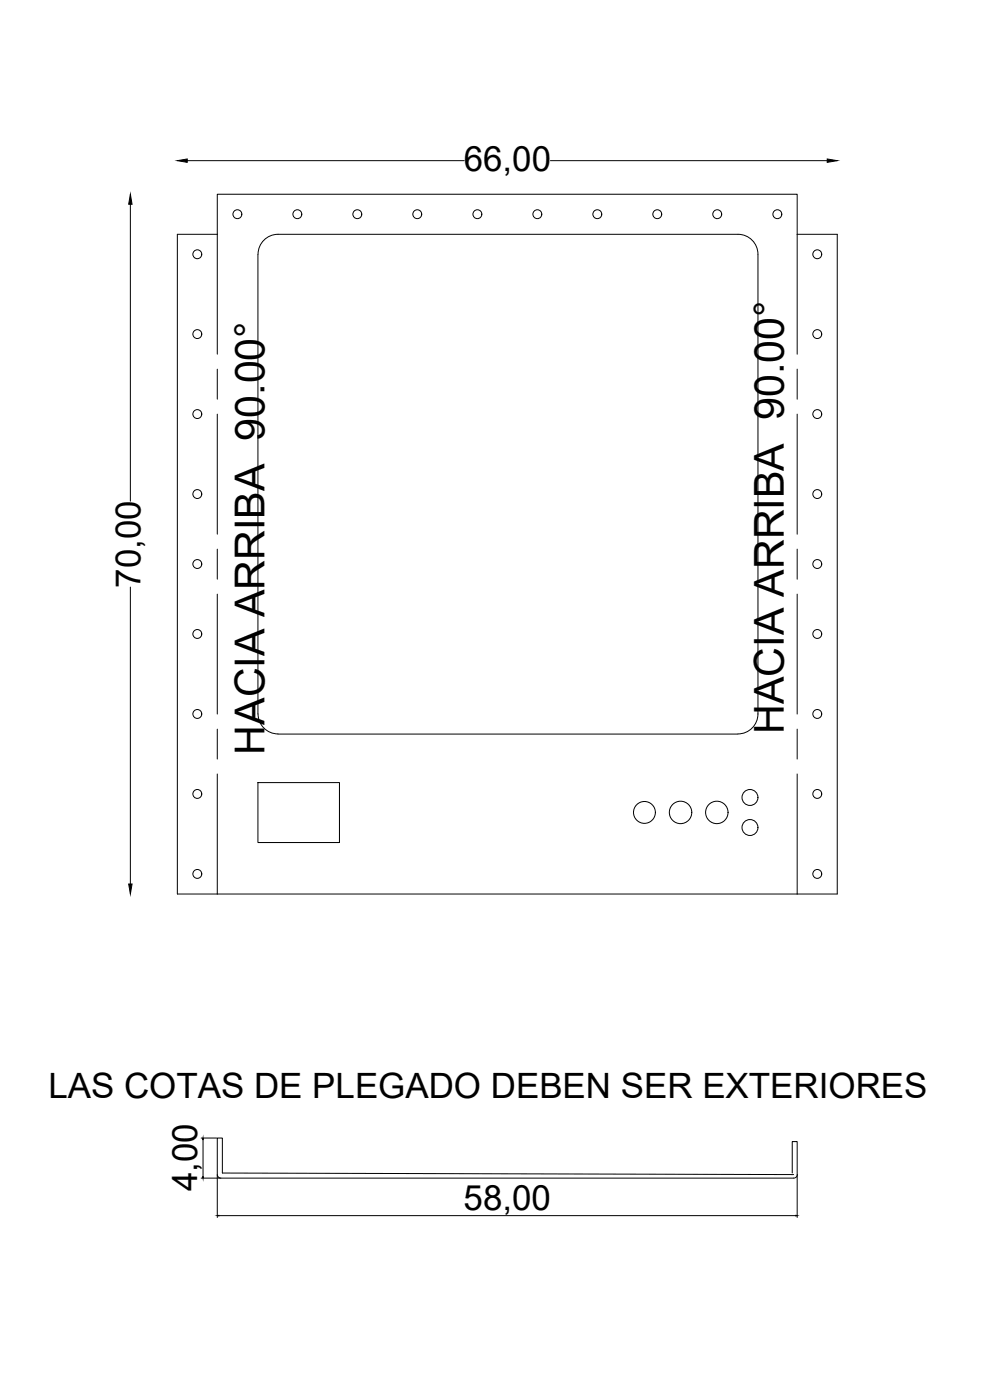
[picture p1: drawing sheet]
<svg xmlns="http://www.w3.org/2000/svg" width="297mm" height="420mm" viewBox="0 0 297 420" stroke-linecap="round" stroke-linejoin="round" font-family="sans-serif">
<!-- layer: BLOQUES -->
<g fill="none" stroke="#000" stroke-width=".3">
<path d="M56.2 48.2h83.1M165.1 48.2h83.1M39.1 61.3v89.1M65.2 70.3v-12h174v12M65.2 70.3h-12v198h198v-198h-12M65.2 70.3v36M77.4 76.3v138a6 6 0 0 0 6 6M77.4 76.3a6 6 0 0 1 6-6h138a6 6 0 0 1 6 6M227.4 76.3v138a6 6 0 0 1-6 6M239.2 70.3v36M65.2 110.8v9M239.2 110.8v9"/>
<path d="M65.2 124.3v36M239.2 124.3v36M39.1 176.2v89.1M65.2 164.8v9M65.2 178.3v36M239.2 164.8v9M239.2 178.3v36M65.2 218.8v9M239.2 218.8v9M65.2 232.3v36M77.4 234.9h24.5v18h-24.5zM83.4 220.3h138"/>
<path d="M239.2 232.3v36M60.4 353.6h5.7M60.4 341.5h4.6M60.9 342v11.1M65.2 352.5l.4 .9 .7 .2M65.2 352.5v-11h1.5v10.5l171.4 .5M65.2 352.7v12.7M237.7 352v-9.4h1.5v9.9M239.2 352.7v12.7M239.2 352.5l-.4 .9-.7 .2h-171.8M65.7 364.8h173.1"/>
<circle cx="225" cy="239.3" r="2.39"/>
<circle cx="193.4" cy="243.8" r="3.3"/>
<circle cx="204.2" cy="243.8" r="3.4"/>
<circle cx="215.1" cy="243.8" r="3.4"/>
<circle cx="225" cy="248.3" r="2.39"/>
</g>
<path d="M53.2 48.2l3-.5v1zM248.2 47.7l3 .5-3 .5zM39.1 58.3l.5 3h-1zM38.6 265.3h1l-.5 3zM60.9 341.5l-.1 .5zM60.8 353.1l.1 .5zM65.2 364.8l.5-.1v.2zM238.8 364.7l.4 .1-.4 .1z" fill="#000" stroke="#000" stroke-width=".3"/>
<!-- layer: Agujero -->
<g fill="none" stroke="#000" stroke-width=".3">
<circle cx="59.2" cy="76.3" r="1.33"/>
<circle cx="71.2" cy="64.3" r="1.33"/>
<circle cx="89.2" cy="64.3" r="1.33"/>
<circle cx="107.2" cy="64.3" r="1.33"/>
<circle cx="125.2" cy="64.3" r="1.33"/>
<circle cx="143.2" cy="64.3" r="1.33"/>
<circle cx="161.2" cy="64.3" r="1.33"/>
<circle cx="179.2" cy="64.3" r="1.33"/>
<circle cx="197.2" cy="64.3" r="1.33"/>
<circle cx="215.2" cy="64.3" r="1.33"/>
<circle cx="233.2" cy="64.3" r="1.33"/>
<circle cx="245.2" cy="76.3" r="1.33"/>
<circle cx="59.2" cy="100.3" r="1.33"/>
<circle cx="245.2" cy="100.3" r="1.33"/>
<circle cx="59.2" cy="124.3" r="1.33"/>
<circle cx="245.2" cy="124.3" r="1.33"/>
<circle cx="59.2" cy="148.3" r="1.33"/>
<circle cx="245.2" cy="148.3" r="1.33"/>
<circle cx="59.2" cy="169.3" r="1.33"/>
<circle cx="245.2" cy="169.3" r="1.33"/>
<circle cx="59.2" cy="190.3" r="1.33"/>
<circle cx="245.2" cy="190.3" r="1.33"/>
<circle cx="59.2" cy="214.3" r="1.33"/>
<circle cx="245.2" cy="214.3" r="1.33"/>
<circle cx="59.2" cy="238.3" r="1.33"/>
<circle cx="245.2" cy="238.3" r="1.33"/>
<circle cx="59.2" cy="262.3" r="1.33"/>
<circle cx="245.2" cy="262.3" r="1.33"/>
</g>
<g font-size="12.4">
<text x="235.2" y="220.3" transform="rotate(-90 235.2 220.3)">HACIA ARRIBA 90.00°</text>
<text x="79.4" y="226.4" transform="rotate(-90 79.4 226.4)">HACIA ARRIBA 90.00°</text>
</g>
<g font-size="10.5">
<text x="139.1" y="51.2">66,00</text>
<text x="42.1" y="176.4" transform="rotate(-90 42.1 176.4)">70,00</text>
<text x="14.5" y="329.6">LAS COTAS DE PLEGADO DEBEN SER EXTERIORES</text>
<text x="59.1" y="357.5" transform="rotate(-90 59.1 357.5)">4,00</text>
<text x="139.1" y="363.1">58,00</text>
</g>
</svg>
